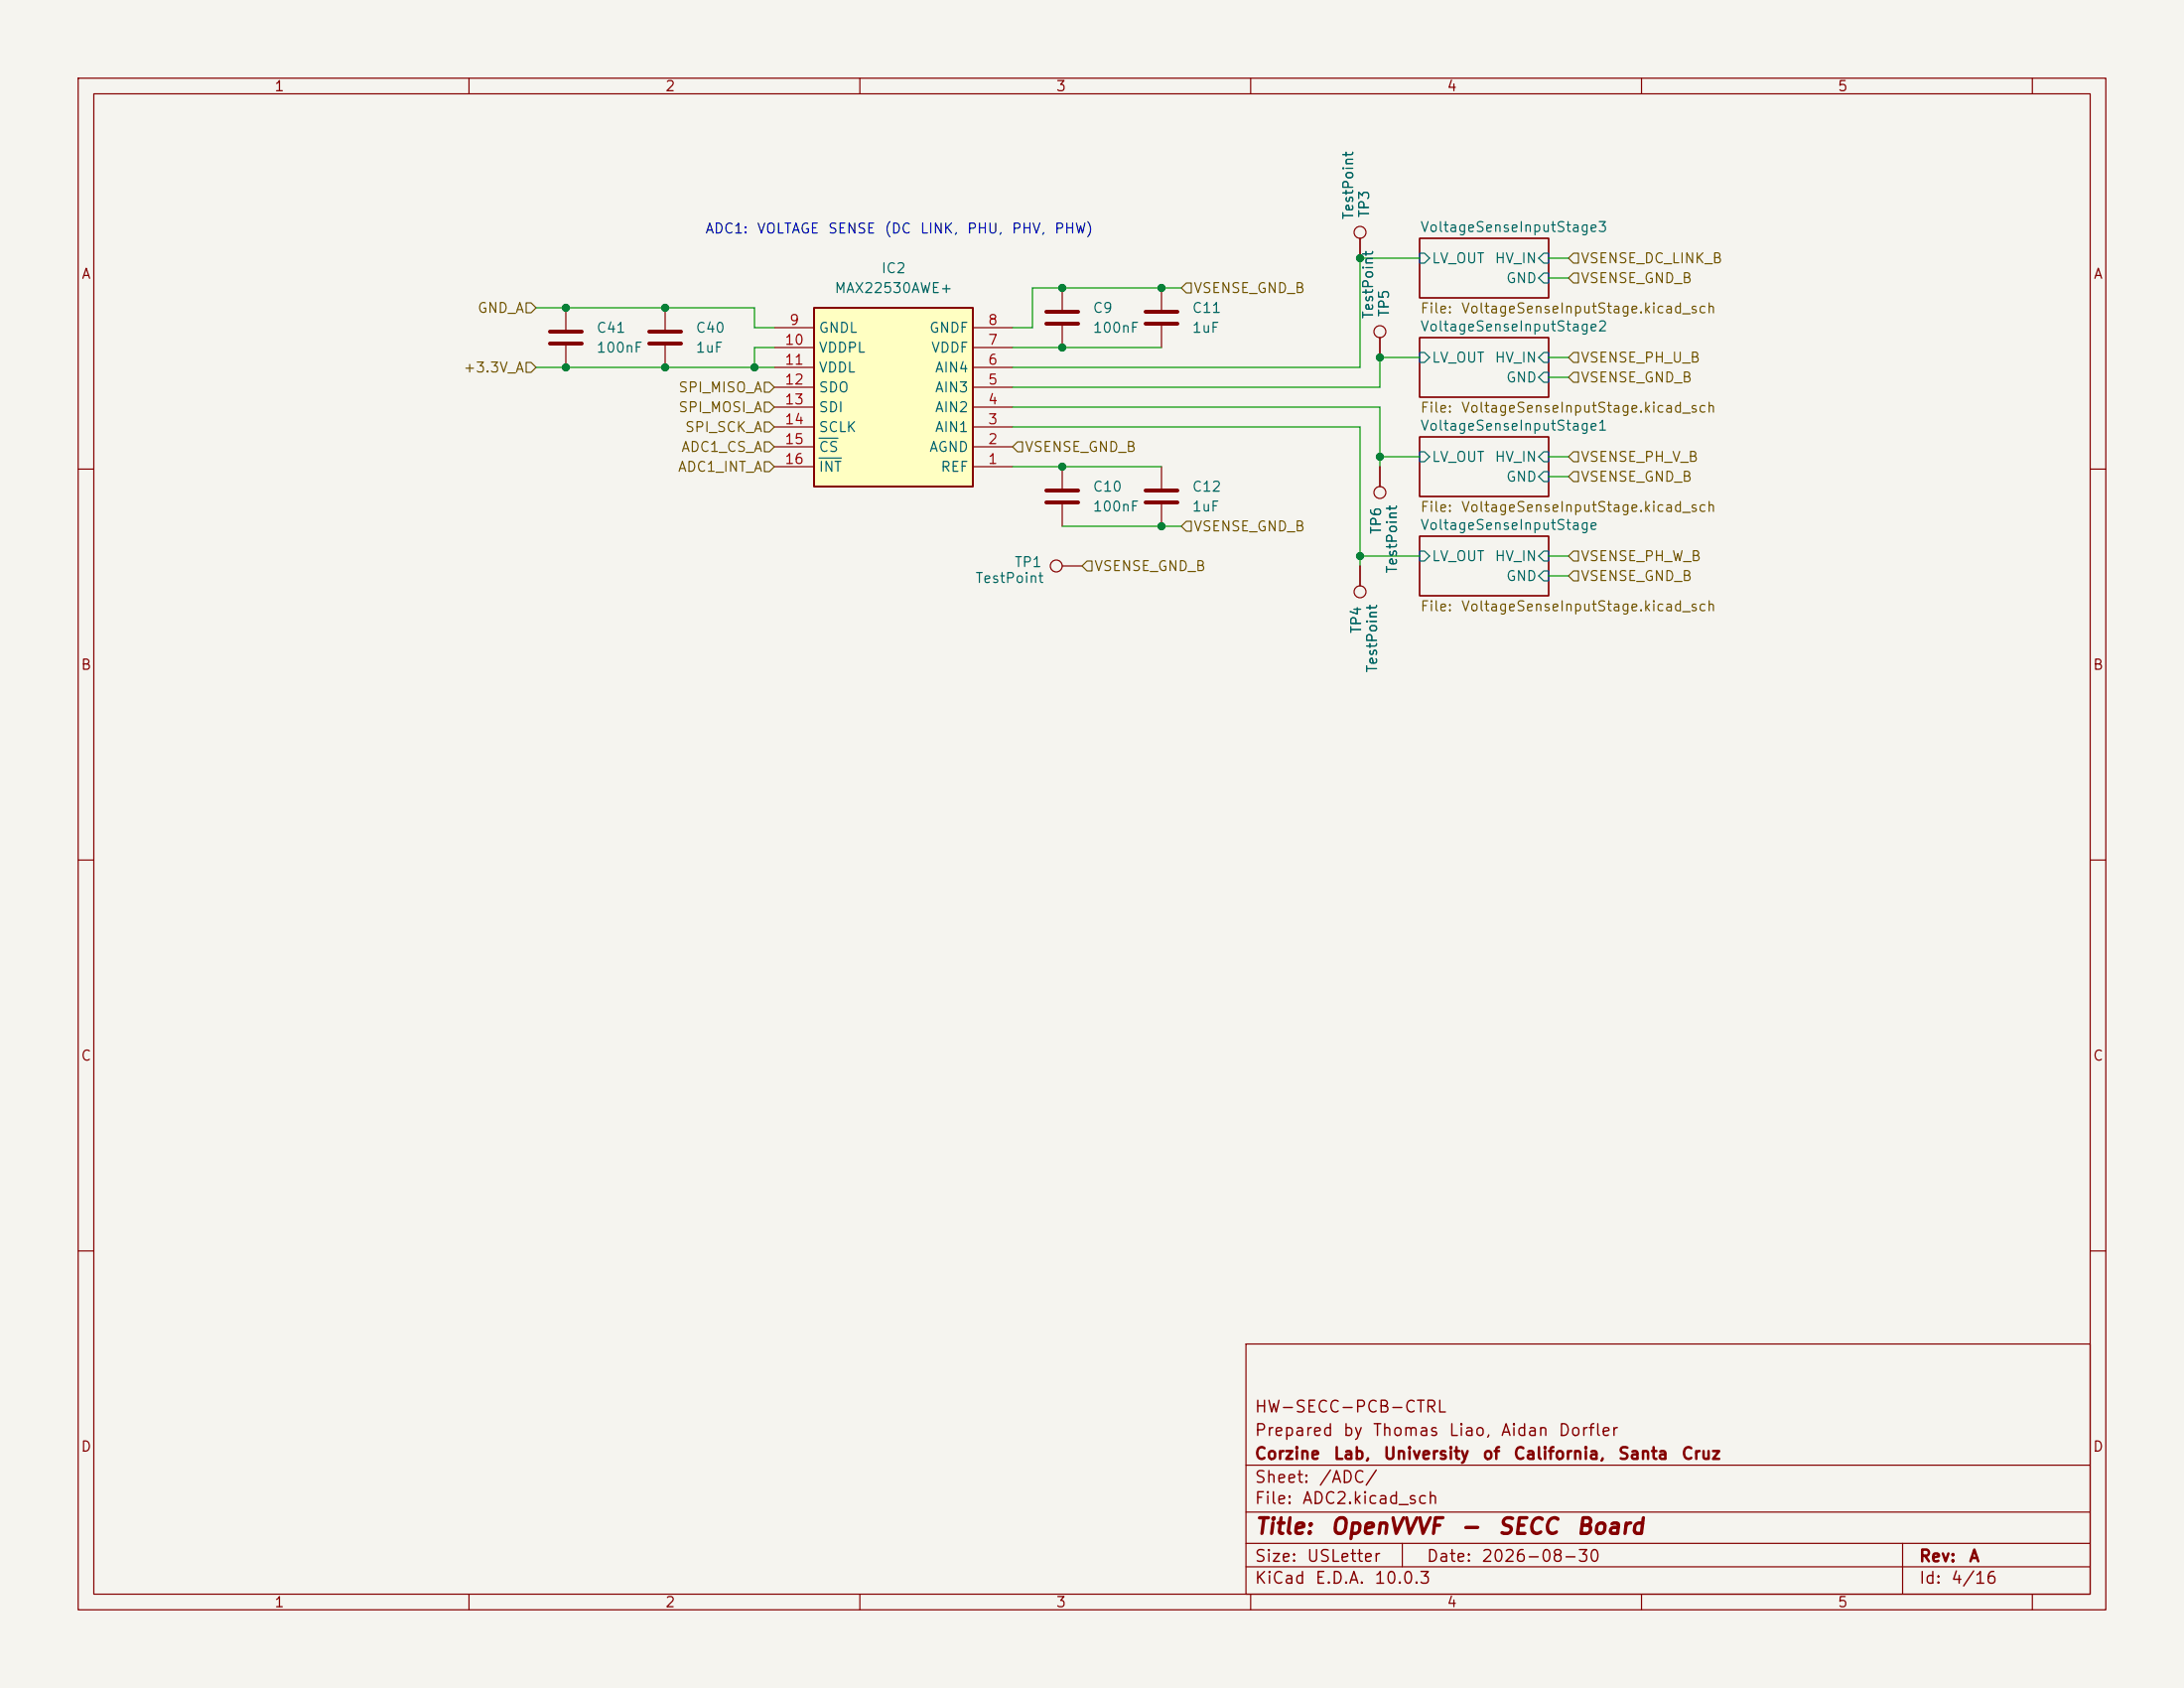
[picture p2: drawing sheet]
(kicad_sch
 (version 20260306)
 (generator "eeschema")
 (generator_version "10.0")
 (paper "USLetter")
 (title_block
  (title "OpenVVVF - SECC Board")
  (date "2026-08-30")
  (rev "A")
  (company "Corzine Lab, University of California, Santa Cruz")
  (comment 1 "Prepared by Thomas Liao, Aidan Dorfler")
  (comment 2 "HW-SECC-PCB-CTRL"))
 (lib_symbols
  (symbol "Connector:TestPoint"
   (pin_numbers (hide yes))
   (pin_names
    (offset 0.762) (hide yes)) (exclude_from_sim no) (in_bom yes) (on_board yes)
   (in_pos_files yes)
   (duplicate_pin_numbers_are_jumpers no)
   (property "Reference" "TP" (at 0 6.858 0) (show_name no) (do_not_autoplace no) (effects (font (size 1.27 1.27))))
   (property "Value" "TestPoint" (at 0 5.08 0) (show_name no) (do_not_autoplace no) (effects (font (size 1.27 1.27))))
   (property "Footprint" "" (at 5.08 0 0) (show_name no) (do_not_autoplace no) (hide yes) (effects (font (size 1.27 1.27))))
   (property "Datasheet" "" (at 5.08 0 0) (show_name no) (do_not_autoplace no) (hide yes) (effects (font (size 1.27 1.27))))
   (property "Description" "test point" (at 0 0 0) (show_name no) (do_not_autoplace no) (hide yes) (effects (font (size 1.27 1.27))))
   (symbol "TestPoint_0_1"
    (circle (center 0 3.302) (radius 0.762) (stroke (width 0) (type default)) (fill (type none))))
   (symbol "TestPoint_1_1"
    (pin passive line (at 0 0 90) (length 2.54) (name "1" (effects (font (size 1.27 1.27)))) (number "1" (effects (font (size 1.27 1.27))))))
   (embedded_fonts no))
  (symbol "Device:C"
   (pin_numbers (hide yes))
   (pin_names
    (offset 0.254)) (exclude_from_sim no) (in_bom yes) (on_board yes)
   (in_pos_files yes)
   (duplicate_pin_numbers_are_jumpers no)
   (property "Reference" "C" (at 0.635 2.54 0) (show_name no) (do_not_autoplace no) (effects (font (size 1.27 1.27)) (justify left)))
   (property "Value" "C" (at 0.635 -2.54 0) (show_name no) (do_not_autoplace no) (effects (font (size 1.27 1.27)) (justify left)))
   (property "Footprint" "" (at 0.9652 -3.81 0) (show_name no) (do_not_autoplace no) (hide yes) (effects (font (size 1.27 1.27))))
   (property "Datasheet" "" (at 0 0 0) (show_name no) (do_not_autoplace no) (hide yes) (effects (font (size 1.27 1.27))))
   (property "Description" "Unpolarized capacitor" (at 0 0 0) (show_name no) (do_not_autoplace no) (hide yes) (effects (font (size 1.27 1.27))))
   (symbol "C_0_1"
    (polyline (pts (xy -2.032 0.762) (xy 2.032 0.762)) (stroke (width 0.508) (type default)) (fill (type none)))
    (polyline (pts (xy -2.032 -0.762) (xy 2.032 -0.762)) (stroke (width 0.508) (type default)) (fill (type none))))
   (symbol "C_1_1"
    (pin passive line (at 0 3.81 270) (length 2.794) (name "" (effects (font (size 1.27 1.27)))) (number "1" (effects (font (size 1.27 1.27)))))
    (pin passive line (at 0 -3.81 90) (length 2.794) (name "" (effects (font (size 1.27 1.27)))) (number "2" (effects (font (size 1.27 1.27))))))
   (embedded_fonts no))
  (symbol "InverterCom:MAX22530AWE+" (exclude_from_sim no) (in_bom yes) (on_board yes)
   (in_pos_files yes)
   (duplicate_pin_numbers_are_jumpers no)
   (property "Reference" "IC" (at 26.67 7.62 0) (show_name no) (do_not_autoplace no) (effects (font (size 1.27 1.27)) (justify left top)))
   (property "Value" "MAX22530AWE+" (at 26.67 5.08 0) (show_name no) (do_not_autoplace no) (effects (font (size 1.27 1.27)) (justify left top)))
   (property "Footprint" "SOIC127P1032X265-16N" (at 26.67 -94.92 0) (show_name no) (do_not_autoplace no) (hide yes) (effects (font (size 1.27 1.27)) (justify left top)))
   (property "Datasheet" "https://www.analog.com/MAX22530/datasheet" (at 26.67 -194.92 0) (show_name no) (do_not_autoplace no) (hide yes) (effects (font (size 1.27 1.27)) (justify left top)))
   (property "Description" "Field-Side Self-Powered, 4-Channel, 12-bit, Isolated ADC" (at 0 0 0) (show_name no) (do_not_autoplace no) (hide yes) (effects (font (size 1.27 1.27))))
   (property "Height" "2.65" (at 26.67 -394.92 0) (show_name no) (do_not_autoplace no) (hide yes) (effects (font (size 1.27 1.27)) (justify left top)))
   (property "Mouser Part Number" "700-MAX22530AWE+" (at 26.67 -494.92 0) (show_name no) (do_not_autoplace no) (hide yes) (effects (font (size 1.27 1.27)) (justify left top)))
   (property "Mouser Price/Stock" "https://www.mouser.co.uk/ProductDetail/Analog-Devices-Maxim-Integrated/MAX22530AWE%2b?qs=DRkmTr78QASxug5yEXUKBg%3D%3D" (at 26.67 -594.92 0) (show_name no) (do_not_autoplace no) (hide yes) (effects (font (size 1.27 1.27)) (justify left top)))
   (property "Manufacturer_Name" "Analog Devices" (at 26.67 -694.92 0) (show_name no) (do_not_autoplace no) (hide yes) (effects (font (size 1.27 1.27)) (justify left top)))
   (property "Manufacturer_Part_Number" "MAX22530AWE+" (at 26.67 -794.92 0) (show_name no) (do_not_autoplace no) (hide yes) (effects (font (size 1.27 1.27)) (justify left top)))
   (symbol "MAX22530AWE+_1_1"
    (rectangle (start 5.08 2.54) (end 25.4 -20.32) (stroke (width 0.254) (type default)) (fill (type background)))
    (pin passive line (at 0 0 0) (length 5.08) (name "REF" (effects (font (size 1.27 1.27)))) (number "1" (effects (font (size 1.27 1.27)))))
    (pin passive line (at 0 -2.54 0) (length 5.08) (name "AGND" (effects (font (size 1.27 1.27)))) (number "2" (effects (font (size 1.27 1.27)))))
    (pin passive line (at 0 -5.08 0) (length 5.08) (name "AIN1" (effects (font (size 1.27 1.27)))) (number "3" (effects (font (size 1.27 1.27)))))
    (pin passive line (at 0 -7.62 0) (length 5.08) (name "AIN2" (effects (font (size 1.27 1.27)))) (number "4" (effects (font (size 1.27 1.27)))))
    (pin passive line (at 0 -10.16 0) (length 5.08) (name "AIN3" (effects (font (size 1.27 1.27)))) (number "5" (effects (font (size 1.27 1.27)))))
    (pin passive line (at 0 -12.7 0) (length 5.08) (name "AIN4" (effects (font (size 1.27 1.27)))) (number "6" (effects (font (size 1.27 1.27)))))
    (pin passive line (at 0 -15.24 0) (length 5.08) (name "VDDF" (effects (font (size 1.27 1.27)))) (number "7" (effects (font (size 1.27 1.27)))))
    (pin passive line (at 0 -17.78 0) (length 5.08) (name "GNDF" (effects (font (size 1.27 1.27)))) (number "8" (effects (font (size 1.27 1.27)))))
    (pin passive line (at 30.48 -17.78 180) (length 5.08) (name "GNDL" (effects (font (size 1.27 1.27)))) (number "9" (effects (font (size 1.27 1.27)))))
    (pin passive line (at 30.48 -15.24 180) (length 5.08) (name "VDDPL" (effects (font (size 1.27 1.27)))) (number "10" (effects (font (size 1.27 1.27)))))
    (pin passive line (at 30.48 -12.7 180) (length 5.08) (name "VDDL" (effects (font (size 1.27 1.27)))) (number "11" (effects (font (size 1.27 1.27)))))
    (pin passive line (at 30.48 -10.16 180) (length 5.08) (name "SDO" (effects (font (size 1.27 1.27)))) (number "12" (effects (font (size 1.27 1.27)))))
    (pin passive line (at 30.48 -7.62 180) (length 5.08) (name "SDI" (effects (font (size 1.27 1.27)))) (number "13" (effects (font (size 1.27 1.27)))))
    (pin passive line (at 30.48 -5.08 180) (length 5.08) (name "SCLK" (effects (font (size 1.27 1.27)))) (number "14" (effects (font (size 1.27 1.27)))))
    (pin passive line (at 30.48 -2.54 180) (length 5.08) (name "~{CS}" (effects (font (size 1.27 1.27)))) (number "15" (effects (font (size 1.27 1.27)))))
    (pin passive line (at 30.48 0 180) (length 5.08) (name "~{INT}" (effects (font (size 1.27 1.27)))) (number "16" (effects (font (size 1.27 1.27))))))
   (embedded_fonts no)))
 (text "ADC1: VOLTAGE SENSE (DC LINK, PHU, PHV, PHW)"
  (exclude_from_sim no)
  (at 114.3 29.464 0)
  (effects (font (size 1.27 1.27))))
 (junction
  (at 85.09 46.99)
  (diameter 0)
  (color 0 0 0 0))
 (junction
  (at 176.53 45.72)
  (diameter 0)
  (color 0 0 0 0))
 (junction
  (at 96.52 46.99)
  (diameter 0)
  (color 0 0 0 0))
 (junction
  (at 173.99 71.12)
  (diameter 0)
  (color 0 0 0 0))
 (junction
  (at 135.89 44.45)
  (diameter 0)
  (color 0 0 0 0))
 (junction
  (at 72.39 39.37)
  (diameter 0)
  (color 0 0 0 0))
 (junction
  (at 148.59 36.83)
  (diameter 0)
  (color 0 0 0 0))
 (junction
  (at 85.09 39.37)
  (diameter 0)
  (color 0 0 0 0))
 (junction
  (at 135.89 59.69)
  (diameter 0)
  (color 0 0 0 0))
 (junction
  (at 135.89 36.83)
  (diameter 0)
  (color 0 0 0 0))
 (junction
  (at 176.53 58.42)
  (diameter 0)
  (color 0 0 0 0))
 (junction
  (at 148.59 67.31)
  (diameter 0)
  (color 0 0 0 0))
 (junction
  (at 72.39 46.99)
  (diameter 0)
  (color 0 0 0 0))
 (junction
  (at 173.99 33.02)
  (diameter 0)
  (color 0 0 0 0))
 (wire
  (pts (xy 72.39 39.37) (xy 85.09 39.37))
  (stroke (width 0) (type default)))
 (wire
  (pts (xy 176.53 45.72) (xy 181.61 45.72))
  (stroke (width 0) (type default)))
 (wire
  (pts (xy 129.54 59.69) (xy 135.89 59.69))
  (stroke (width 0) (type default)))
 (wire
  (pts (xy 176.53 45.72) (xy 176.53 49.53))
  (stroke (width 0) (type default)))
 (wire
  (pts (xy 129.54 41.91) (xy 132.08 41.91))
  (stroke (width 0) (type default)))
 (wire
  (pts (xy 173.99 33.02) (xy 181.61 33.02))
  (stroke (width 0) (type default)))
 (wire
  (pts (xy 200.66 58.42) (xy 198.12 58.42))
  (stroke (width 0) (type default)))
 (wire
  (pts (xy 135.89 36.83) (xy 148.59 36.83))
  (stroke (width 0) (type default)))
 (wire
  (pts (xy 173.99 54.61) (xy 129.54 54.61))
  (stroke (width 0) (type default)))
 (wire
  (pts (xy 129.54 52.07) (xy 176.53 52.07))
  (stroke (width 0) (type default)))
 (wire
  (pts (xy 200.66 73.66) (xy 198.12 73.66))
  (stroke (width 0) (type default)))
 (wire
  (pts (xy 135.89 44.45) (xy 148.59 44.45))
  (stroke (width 0) (type default)))
 (wire
  (pts (xy 173.99 46.99) (xy 129.54 46.99))
  (stroke (width 0) (type default)))
 (wire
  (pts (xy 200.66 33.02) (xy 198.12 33.02))
  (stroke (width 0) (type default)))
 (wire
  (pts (xy 173.99 72.39) (xy 173.99 71.12))
  (stroke (width 0) (type default)))
 (wire
  (pts (xy 96.52 46.99) (xy 99.06 46.99))
  (stroke (width 0) (type default)))
 (wire
  (pts (xy 68.58 39.37) (xy 72.39 39.37))
  (stroke (width 0) (type default)))
 (wire
  (pts (xy 96.52 44.45) (xy 96.52 46.99))
  (stroke (width 0) (type default)))
 (wire
  (pts (xy 135.89 67.31) (xy 148.59 67.31))
  (stroke (width 0) (type default)))
 (wire
  (pts (xy 200.66 35.56) (xy 198.12 35.56))
  (stroke (width 0) (type default)))
 (wire
  (pts (xy 181.61 58.42) (xy 176.53 58.42))
  (stroke (width 0) (type default)))
 (wire
  (pts (xy 148.59 67.31) (xy 151.13 67.31))
  (stroke (width 0) (type default)))
 (wire
  (pts (xy 132.08 36.83) (xy 135.89 36.83))
  (stroke (width 0) (type default)))
 (wire
  (pts (xy 176.53 49.53) (xy 129.54 49.53))
  (stroke (width 0) (type default)))
 (wire
  (pts (xy 173.99 71.12) (xy 173.99 54.61))
  (stroke (width 0) (type default)))
 (wire
  (pts (xy 129.54 44.45) (xy 135.89 44.45))
  (stroke (width 0) (type default)))
 (wire
  (pts (xy 85.09 46.99) (xy 96.52 46.99))
  (stroke (width 0) (type default)))
 (wire
  (pts (xy 85.09 39.37) (xy 96.52 39.37))
  (stroke (width 0) (type default)))
 (wire
  (pts (xy 148.59 36.83) (xy 151.13 36.83))
  (stroke (width 0) (type default)))
 (wire
  (pts (xy 176.53 58.42) (xy 176.53 59.69))
  (stroke (width 0) (type default)))
 (wire
  (pts (xy 173.99 71.12) (xy 181.61 71.12))
  (stroke (width 0) (type default)))
 (wire
  (pts (xy 96.52 39.37) (xy 96.52 41.91))
  (stroke (width 0) (type default)))
 (wire
  (pts (xy 72.39 46.99) (xy 85.09 46.99))
  (stroke (width 0) (type default)))
 (wire
  (pts (xy 96.52 41.91) (xy 99.06 41.91))
  (stroke (width 0) (type default)))
 (wire
  (pts (xy 176.53 52.07) (xy 176.53 58.42))
  (stroke (width 0) (type default)))
 (wire
  (pts (xy 68.58 46.99) (xy 72.39 46.99))
  (stroke (width 0) (type default)))
 (wire
  (pts (xy 135.89 59.69) (xy 148.59 59.69))
  (stroke (width 0) (type default)))
 (wire
  (pts (xy 173.99 33.02) (xy 173.99 46.99))
  (stroke (width 0) (type default)))
 (wire
  (pts (xy 200.66 71.12) (xy 198.12 71.12))
  (stroke (width 0) (type default)))
 (wire
  (pts (xy 200.66 48.26) (xy 198.12 48.26))
  (stroke (width 0) (type default)))
 (wire
  (pts (xy 200.66 45.72) (xy 198.12 45.72))
  (stroke (width 0) (type default)))
 (wire
  (pts (xy 200.66 60.96) (xy 198.12 60.96))
  (stroke (width 0) (type default)))
 (wire
  (pts (xy 96.52 44.45) (xy 99.06 44.45))
  (stroke (width 0) (type default)))
 (wire
  (pts (xy 132.08 41.91) (xy 132.08 36.83))
  (stroke (width 0) (type default)))
 (hierarchical_label "ADC1_CS_A"
  (shape input)
  (at 99.06 57.15 180)
  (effects (font (size 1.27 1.27)) (justify right)))
 (hierarchical_label "VSENSE_GND_B"
  (shape input)
  (at 200.66 48.26 0)
  (effects (font (size 1.27 1.27)) (justify left)))
 (hierarchical_label "VSENSE_GND_B"
  (shape input)
  (at 200.66 35.56 0)
  (effects (font (size 1.27 1.27)) (justify left)))
 (hierarchical_label "VSENSE_PH_U_B"
  (shape input)
  (at 200.66 45.72 0)
  (effects (font (size 1.27 1.27)) (justify left)))
 (hierarchical_label "VSENSE_GND_B"
  (shape input)
  (at 129.54 57.15 0)
  (effects (font (size 1.27 1.27)) (justify left)))
 (hierarchical_label "VSENSE_PH_V_B"
  (shape input)
  (at 200.66 58.42 0)
  (effects (font (size 1.27 1.27)) (justify left)))
 (hierarchical_label "+3.3V_A"
  (shape input)
  (at 68.58 46.99 180)
  (effects (font (size 1.27 1.27)) (justify right)))
 (hierarchical_label "SPI_SCK_A"
  (shape input)
  (at 99.06 54.61 180)
  (effects (font (size 1.27 1.27)) (justify right)))
 (hierarchical_label "VSENSE_PH_W_B"
  (shape input)
  (at 200.66 71.12 0)
  (effects (font (size 1.27 1.27)) (justify left)))
 (hierarchical_label "VSENSE_DC_LINK_B"
  (shape input)
  (at 200.66 33.02 0)
  (effects (font (size 1.27 1.27)) (justify left)))
 (hierarchical_label "SPI_MOSI_A"
  (shape input)
  (at 99.06 52.07 180)
  (effects (font (size 1.27 1.27)) (justify right)))
 (hierarchical_label "VSENSE_GND_B"
  (shape input)
  (at 200.66 73.66 0)
  (effects (font (size 1.27 1.27)) (justify left)))
 (hierarchical_label "VSENSE_GND_B"
  (shape input)
  (at 151.13 67.31 0)
  (effects (font (size 1.27 1.27)) (justify left)))
 (hierarchical_label "VSENSE_GND_B"
  (shape input)
  (at 200.66 60.96 0)
  (effects (font (size 1.27 1.27)) (justify left)))
 (hierarchical_label "ADC1_INT_A"
  (shape input)
  (at 99.06 59.69 180)
  (effects (font (size 1.27 1.27)) (justify right)))
 (hierarchical_label "GND_A"
  (shape input)
  (at 68.58 39.37 180)
  (effects (font (size 1.27 1.27)) (justify right)))
 (hierarchical_label "VSENSE_GND_B"
  (shape input)
  (at 138.43 72.39 0)
  (effects (font (size 1.27 1.27)) (justify left)))
 (hierarchical_label "SPI_MISO_A"
  (shape input)
  (at 99.06 49.53 180)
  (effects (font (size 1.27 1.27)) (justify right)))
 (hierarchical_label "VSENSE_GND_B"
  (shape input)
  (at 151.13 36.83 0)
  (effects (font (size 1.27 1.27)) (justify left)))
 (symbol
  (lib_id "Device:C")
  (at 148.59 40.64 0)
  (unit 1)
  (body_style 1)
  (exclude_from_sim no)
  (in_bom yes)
  (on_board yes)
  (in_pos_files yes)
  (dnp no)
  (fields_autoplaced yes)
  (property "Reference" "C11" (at 152.4 39.3699 0) (show_name no) (do_not_autoplace no) (effects (font (size 1.27 1.27)) (justify left)))
  (property "Value" "1uF" (at 152.4 41.9099 0) (show_name no) (do_not_autoplace no) (effects (font (size 1.27 1.27)) (justify left)))
  (property "Footprint" "Capacitor_SMD:C_1210_3225Metric_Pad1.33x2.70mm_HandSolder" (at 149.5552 44.45 0) (hide yes) (show_name no) (do_not_autoplace no) (effects (font (size 1.27 1.27))))
  (property "Datasheet" "" (at 148.59 40.64 0) (hide yes) (show_name no) (do_not_autoplace no) (effects (font (size 1.27 1.27))))
  (property "Description" "Unpolarized capacitor" (at 148.59 40.64 0) (hide yes) (show_name no) (do_not_autoplace no) (effects (font (size 1.27 1.27))))
  (pin "1")
  (pin "2"))
 (symbol
  (lib_id "Connector:TestPoint")
  (at 176.53 59.69 180)
  (unit 1)
  (body_style 1)
  (exclude_from_sim no)
  (in_bom yes)
  (on_board yes)
  (in_pos_files yes)
  (dnp no)
  (property "Reference" "TP6" (at 176.022 64.77 90) (show_name no) (do_not_autoplace no) (effects (font (size 1.27 1.27)) (justify left)))
  (property "Value" "TestPoint" (at 178.054 64.516 90) (show_name no) (do_not_autoplace no) (effects (font (size 1.27 1.27)) (justify left)))
  (property "Footprint" "TestPoint:TestPoint_Loop_D2.54mm_Drill1.5mm_Beaded" (at 171.45 59.69 0) (hide yes) (show_name no) (do_not_autoplace no) (effects (font (size 1.27 1.27))))
  (property "Datasheet" "" (at 171.45 59.69 0) (hide yes) (show_name no) (do_not_autoplace no) (effects (font (size 1.27 1.27))))
  (property "Description" "test point" (at 176.53 59.69 0) (hide yes) (show_name no) (do_not_autoplace no) (effects (font (size 1.27 1.27))))
  (pin "1"))
 (symbol
  (lib_id "Device:C")
  (at 135.89 63.5 0)
  (unit 1)
  (body_style 1)
  (exclude_from_sim no)
  (in_bom yes)
  (on_board yes)
  (in_pos_files yes)
  (dnp no)
  (property "Reference" "C10" (at 139.7 62.2299 0) (show_name no) (do_not_autoplace no) (effects (font (size 1.27 1.27)) (justify left)))
  (property "Value" "100nF" (at 139.7 64.77 0) (show_name no) (do_not_autoplace no) (effects (font (size 1.27 1.27)) (justify left)))
  (property "Footprint" "Capacitor_SMD:C_1210_3225Metric_Pad1.33x2.70mm_HandSolder" (at 136.8552 67.31 0) (hide yes) (show_name no) (do_not_autoplace no) (effects (font (size 1.27 1.27))))
  (property "Datasheet" "" (at 135.89 63.5 0) (hide yes) (show_name no) (do_not_autoplace no) (effects (font (size 1.27 1.27))))
  (property "Description" "Unpolarized capacitor" (at 135.89 63.5 0) (hide yes) (show_name no) (do_not_autoplace no) (effects (font (size 1.27 1.27))))
  (pin "1")
  (pin "2"))
 (symbol
  (lib_id "Connector:TestPoint")
  (at 176.53 45.72 0)
  (unit 1)
  (body_style 1)
  (exclude_from_sim no)
  (in_bom yes)
  (on_board yes)
  (in_pos_files yes)
  (dnp no)
  (property "Reference" "TP5" (at 177.038 40.64 90) (show_name no) (do_not_autoplace no) (effects (font (size 1.27 1.27)) (justify left)))
  (property "Value" "TestPoint" (at 175.006 40.894 90) (show_name no) (do_not_autoplace no) (effects (font (size 1.27 1.27)) (justify left)))
  (property "Footprint" "TestPoint:TestPoint_Loop_D2.54mm_Drill1.5mm_Beaded" (at 181.61 45.72 0) (hide yes) (show_name no) (do_not_autoplace no) (effects (font (size 1.27 1.27))))
  (property "Datasheet" "" (at 181.61 45.72 0) (hide yes) (show_name no) (do_not_autoplace no) (effects (font (size 1.27 1.27))))
  (property "Description" "test point" (at 176.53 45.72 0) (hide yes) (show_name no) (do_not_autoplace no) (effects (font (size 1.27 1.27))))
  (pin "1"))
 (symbol
  (lib_id "Connector:TestPoint")
  (at 138.43 72.39 90)
  (unit 1)
  (body_style 1)
  (exclude_from_sim no)
  (in_bom yes)
  (on_board yes)
  (in_pos_files yes)
  (dnp no)
  (property "Reference" "TP1" (at 133.35 71.882 90) (show_name no) (do_not_autoplace no) (effects (font (size 1.27 1.27)) (justify left)))
  (property "Value" "TestPoint" (at 133.604 73.914 90) (show_name no) (do_not_autoplace no) (effects (font (size 1.27 1.27)) (justify left)))
  (property "Footprint" "TestPoint:TestPoint_Loop_D2.54mm_Drill1.5mm_Beaded" (at 138.43 67.31 0) (hide yes) (show_name no) (do_not_autoplace no) (effects (font (size 1.27 1.27))))
  (property "Datasheet" "" (at 138.43 67.31 0) (hide yes) (show_name no) (do_not_autoplace no) (effects (font (size 1.27 1.27))))
  (property "Description" "test point" (at 138.43 72.39 0) (hide yes) (show_name no) (do_not_autoplace no) (effects (font (size 1.27 1.27))))
  (pin "1"))
 (symbol
  (lib_id "Device:C")
  (at 85.09 43.18 0)
  (unit 1)
  (body_style 1)
  (exclude_from_sim no)
  (in_bom yes)
  (on_board yes)
  (in_pos_files yes)
  (dnp no)
  (fields_autoplaced yes)
  (property "Reference" "C40" (at 88.9 41.9099 0) (show_name no) (do_not_autoplace no) (effects (font (size 1.27 1.27)) (justify left)))
  (property "Value" "1uF" (at 88.9 44.4499 0) (show_name no) (do_not_autoplace no) (effects (font (size 1.27 1.27)) (justify left)))
  (property "Footprint" "Capacitor_SMD:C_1210_3225Metric_Pad1.33x2.70mm_HandSolder" (at 86.0552 46.99 0) (hide yes) (show_name no) (do_not_autoplace no) (effects (font (size 1.27 1.27))))
  (property "Datasheet" "" (at 85.09 43.18 0) (hide yes) (show_name no) (do_not_autoplace no) (effects (font (size 1.27 1.27))))
  (property "Description" "Unpolarized capacitor" (at 85.09 43.18 0) (hide yes) (show_name no) (do_not_autoplace no) (effects (font (size 1.27 1.27))))
  (pin "1")
  (pin "2"))
 (symbol
  (lib_id "Connector:TestPoint")
  (at 173.99 33.02 0)
  (unit 1)
  (body_style 1)
  (exclude_from_sim no)
  (in_bom yes)
  (on_board yes)
  (in_pos_files yes)
  (dnp no)
  (property "Reference" "TP3" (at 174.498 27.94 90) (show_name no) (do_not_autoplace no) (effects (font (size 1.27 1.27)) (justify left)))
  (property "Value" "TestPoint" (at 172.466 28.194 90) (show_name no) (do_not_autoplace no) (effects (font (size 1.27 1.27)) (justify left)))
  (property "Footprint" "TestPoint:TestPoint_Loop_D2.54mm_Drill1.5mm_Beaded" (at 179.07 33.02 0) (hide yes) (show_name no) (do_not_autoplace no) (effects (font (size 1.27 1.27))))
  (property "Datasheet" "" (at 179.07 33.02 0) (hide yes) (show_name no) (do_not_autoplace no) (effects (font (size 1.27 1.27))))
  (property "Description" "test point" (at 173.99 33.02 0) (hide yes) (show_name no) (do_not_autoplace no) (effects (font (size 1.27 1.27))))
  (pin "1"))
 (symbol
  (lib_id "Device:C")
  (at 72.39 43.18 0)
  (unit 1)
  (body_style 1)
  (exclude_from_sim no)
  (in_bom yes)
  (on_board yes)
  (in_pos_files yes)
  (dnp no)
  (property "Reference" "C41" (at 76.2 41.9099 0) (show_name no) (do_not_autoplace no) (effects (font (size 1.27 1.27)) (justify left)))
  (property "Value" "100nF" (at 76.2 44.45 0) (show_name no) (do_not_autoplace no) (effects (font (size 1.27 1.27)) (justify left)))
  (property "Footprint" "Capacitor_SMD:C_1210_3225Metric_Pad1.33x2.70mm_HandSolder" (at 73.3552 46.99 0) (hide yes) (show_name no) (do_not_autoplace no) (effects (font (size 1.27 1.27))))
  (property "Datasheet" "" (at 72.39 43.18 0) (hide yes) (show_name no) (do_not_autoplace no) (effects (font (size 1.27 1.27))))
  (property "Description" "Unpolarized capacitor" (at 72.39 43.18 0) (hide yes) (show_name no) (do_not_autoplace no) (effects (font (size 1.27 1.27))))
  (pin "1")
  (pin "2"))
 (symbol
  (lib_id "InverterCom:MAX22530AWE+")
  (at 129.54 59.69 180)
  (unit 1)
  (body_style 1)
  (exclude_from_sim no)
  (in_bom yes)
  (on_board yes)
  (in_pos_files yes)
  (dnp no)
  (fields_autoplaced yes)
  (property "Reference" "IC2" (at 114.3 34.29 0) (show_name no) (do_not_autoplace no) (effects (font (size 1.27 1.27))))
  (property "Value" "MAX22530AWE+" (at 114.3 36.83 0) (show_name no) (do_not_autoplace no) (effects (font (size 1.27 1.27))))
  (property "Footprint" "InverterCom:SOIC127P1032X265-16N" (at 102.87 -35.23 0) (hide yes) (show_name no) (do_not_autoplace no) (effects (font (size 1.27 1.27)) (justify left top)))
  (property "Datasheet" "https://www.analog.com/MAX22530/datasheet" (at 102.87 -135.23 0) (hide yes) (show_name no) (do_not_autoplace no) (effects (font (size 1.27 1.27)) (justify left top)))
  (property "Description" "Field-Side Self-Powered, 4-Channel, 12-bit, Isolated ADC" (at 129.54 59.69 0) (hide yes) (show_name no) (do_not_autoplace no) (effects (font (size 1.27 1.27))))
  (property "Height" "2.65" (at 102.87 -335.23 0) (hide yes) (show_name no) (do_not_autoplace no) (effects (font (size 1.27 1.27)) (justify left top)))
  (property "Mouser Part Number" "700-MAX22530AWE+" (at 102.87 -435.23 0) (hide yes) (show_name no) (do_not_autoplace no) (effects (font (size 1.27 1.27)) (justify left top)))
  (property "Mouser Price/Stock" "https://www.mouser.co.uk/ProductDetail/Analog-Devices-Maxim-Integrated/MAX22530AWE%2b?qs=DRkmTr78QASxug5yEXUKBg%3D%3D" (at 102.87 -535.23 0) (hide yes) (show_name no) (do_not_autoplace no) (effects (font (size 1.27 1.27)) (justify left top)))
  (property "Manufacturer_Name" "Analog Devices" (at 102.87 -635.23 0) (hide yes) (show_name no) (do_not_autoplace no) (effects (font (size 1.27 1.27)) (justify left top)))
  (property "Manufacturer_Part_Number" "MAX22530AWE+" (at 102.87 -735.23 0) (hide yes) (show_name no) (do_not_autoplace no) (effects (font (size 1.27 1.27)) (justify left top)))
  (pin "2")
  (pin "9")
  (pin "1")
  (pin "13")
  (pin "15")
  (pin "3")
  (pin "16")
  (pin "6")
  (pin "5")
  (pin "14")
  (pin "4")
  (pin "11")
  (pin "12")
  (pin "7")
  (pin "8")
  (pin "10"))
 (symbol
  (lib_id "Device:C")
  (at 148.59 63.5 0)
  (unit 1)
  (body_style 1)
  (exclude_from_sim no)
  (in_bom yes)
  (on_board yes)
  (in_pos_files yes)
  (dnp no)
  (fields_autoplaced yes)
  (property "Reference" "C12" (at 152.4 62.2299 0) (show_name no) (do_not_autoplace no) (effects (font (size 1.27 1.27)) (justify left)))
  (property "Value" "1uF" (at 152.4 64.7699 0) (show_name no) (do_not_autoplace no) (effects (font (size 1.27 1.27)) (justify left)))
  (property "Footprint" "Capacitor_SMD:C_1210_3225Metric_Pad1.33x2.70mm_HandSolder" (at 149.5552 67.31 0) (hide yes) (show_name no) (do_not_autoplace no) (effects (font (size 1.27 1.27))))
  (property "Datasheet" "" (at 148.59 63.5 0) (hide yes) (show_name no) (do_not_autoplace no) (effects (font (size 1.27 1.27))))
  (property "Description" "Unpolarized capacitor" (at 148.59 63.5 0) (hide yes) (show_name no) (do_not_autoplace no) (effects (font (size 1.27 1.27))))
  (pin "1")
  (pin "2"))
 (symbol
  (lib_id "Device:C")
  (at 135.89 40.64 0)
  (unit 1)
  (body_style 1)
  (exclude_from_sim no)
  (in_bom yes)
  (on_board yes)
  (in_pos_files yes)
  (dnp no)
  (property "Reference" "C9" (at 139.7 39.3699 0) (show_name no) (do_not_autoplace no) (effects (font (size 1.27 1.27)) (justify left)))
  (property "Value" "100nF" (at 139.7 41.91 0) (show_name no) (do_not_autoplace no) (effects (font (size 1.27 1.27)) (justify left)))
  (property "Footprint" "Capacitor_SMD:C_1210_3225Metric_Pad1.33x2.70mm_HandSolder" (at 136.8552 44.45 0) (hide yes) (show_name no) (do_not_autoplace no) (effects (font (size 1.27 1.27))))
  (property "Datasheet" "" (at 135.89 40.64 0) (hide yes) (show_name no) (do_not_autoplace no) (effects (font (size 1.27 1.27))))
  (property "Description" "Unpolarized capacitor" (at 135.89 40.64 0) (hide yes) (show_name no) (do_not_autoplace no) (effects (font (size 1.27 1.27))))
  (pin "1")
  (pin "2"))
 (symbol
  (lib_id "Connector:TestPoint")
  (at 173.99 72.39 180)
  (unit 1)
  (body_style 1)
  (exclude_from_sim no)
  (in_bom yes)
  (on_board yes)
  (in_pos_files yes)
  (dnp no)
  (property "Reference" "TP4" (at 173.482 77.47 90) (show_name no) (do_not_autoplace no) (effects (font (size 1.27 1.27)) (justify left)))
  (property "Value" "TestPoint" (at 175.514 77.216 90) (show_name no) (do_not_autoplace no) (effects (font (size 1.27 1.27)) (justify left)))
  (property "Footprint" "TestPoint:TestPoint_Loop_D2.54mm_Drill1.5mm_Beaded" (at 168.91 72.39 0) (hide yes) (show_name no) (do_not_autoplace no) (effects (font (size 1.27 1.27))))
  (property "Datasheet" "" (at 168.91 72.39 0) (hide yes) (show_name no) (do_not_autoplace no) (effects (font (size 1.27 1.27))))
  (property "Description" "test point" (at 173.99 72.39 0) (hide yes) (show_name no) (do_not_autoplace no) (effects (font (size 1.27 1.27))))
  (pin "1"))
 (sheet
  (at 181.61 30.48)
  (size 16.51 7.62)
  (exclude_from_sim no)
  (in_bom yes)
  (on_board yes)
  (dnp no)
  (fields_autoplaced yes)
  (stroke (width 0.1524) (type solid))
  (fill (color 0 0 0 0))
  (property "Sheetname" "VoltageSenseInputStage3" (at 181.61 29.7684 0) (show_name no) (do_not_autoplace no) (effects (font (size 1.27 1.27)) (justify left bottom)))
  (property "Sheetfile" "VoltageSenseInputStage.kicad_sch" (at 181.61 38.6846 0) (show_name no) (do_not_autoplace no) (effects (font (size 1.27 1.27)) (justify left top)))
  (pin "GND" input (at 198.12 35.56 0) (effects (font (size 1.27 1.27)) (justify right)))
  (pin "HV_IN" input (at 198.12 33.02 0) (effects (font (size 1.27 1.27)) (justify right)))
  (pin "LV_OUT" input (at 181.61 33.02 180) (effects (font (size 1.27 1.27)) (justify left))))
 (sheet
  (at 181.61 43.18)
  (size 16.51 7.62)
  (exclude_from_sim no)
  (in_bom yes)
  (on_board yes)
  (dnp no)
  (fields_autoplaced yes)
  (stroke (width 0.1524) (type solid))
  (fill (color 0 0 0 0))
  (property "Sheetname" "VoltageSenseInputStage2" (at 181.61 42.4684 0) (show_name no) (do_not_autoplace no) (effects (font (size 1.27 1.27)) (justify left bottom)))
  (property "Sheetfile" "VoltageSenseInputStage.kicad_sch" (at 181.61 51.3846 0) (show_name no) (do_not_autoplace no) (effects (font (size 1.27 1.27)) (justify left top)))
  (pin "GND" input (at 198.12 48.26 0) (effects (font (size 1.27 1.27)) (justify right)))
  (pin "HV_IN" input (at 198.12 45.72 0) (effects (font (size 1.27 1.27)) (justify right)))
  (pin "LV_OUT" input (at 181.61 45.72 180) (effects (font (size 1.27 1.27)) (justify left))))
 (sheet
  (at 181.61 68.58)
  (size 16.51 7.62)
  (exclude_from_sim no)
  (in_bom yes)
  (on_board yes)
  (dnp no)
  (fields_autoplaced yes)
  (stroke (width 0.1524) (type solid))
  (fill (color 0 0 0 0))
  (property "Sheetname" "VoltageSenseInputStage" (at 181.61 67.8684 0) (show_name no) (do_not_autoplace no) (effects (font (size 1.27 1.27)) (justify left bottom)))
  (property "Sheetfile" "VoltageSenseInputStage.kicad_sch" (at 181.61 76.7846 0) (show_name no) (do_not_autoplace no) (effects (font (size 1.27 1.27)) (justify left top)))
  (pin "GND" input (at 198.12 73.66 0) (effects (font (size 1.27 1.27)) (justify right)))
  (pin "HV_IN" input (at 198.12 71.12 0) (effects (font (size 1.27 1.27)) (justify right)))
  (pin "LV_OUT" input (at 181.61 71.12 180) (effects (font (size 1.27 1.27)) (justify left))))
 (sheet
  (at 181.61 55.88)
  (size 16.51 7.62)
  (exclude_from_sim no)
  (in_bom yes)
  (on_board yes)
  (dnp no)
  (fields_autoplaced yes)
  (stroke (width 0.1524) (type solid))
  (fill (color 0 0 0 0))
  (property "Sheetname" "VoltageSenseInputStage1" (at 181.61 55.1684 0) (show_name no) (do_not_autoplace no) (effects (font (size 1.27 1.27)) (justify left bottom)))
  (property "Sheetfile" "VoltageSenseInputStage.kicad_sch" (at 181.61 64.0846 0) (show_name no) (do_not_autoplace no) (effects (font (size 1.27 1.27)) (justify left top)))
  (pin "GND" input (at 198.12 60.96 0) (effects (font (size 1.27 1.27)) (justify right)))
  (pin "HV_IN" input (at 198.12 58.42 0) (effects (font (size 1.27 1.27)) (justify right)))
  (pin "LV_OUT" input (at 181.61 58.42 180) (effects (font (size 1.27 1.27)) (justify left)))))
